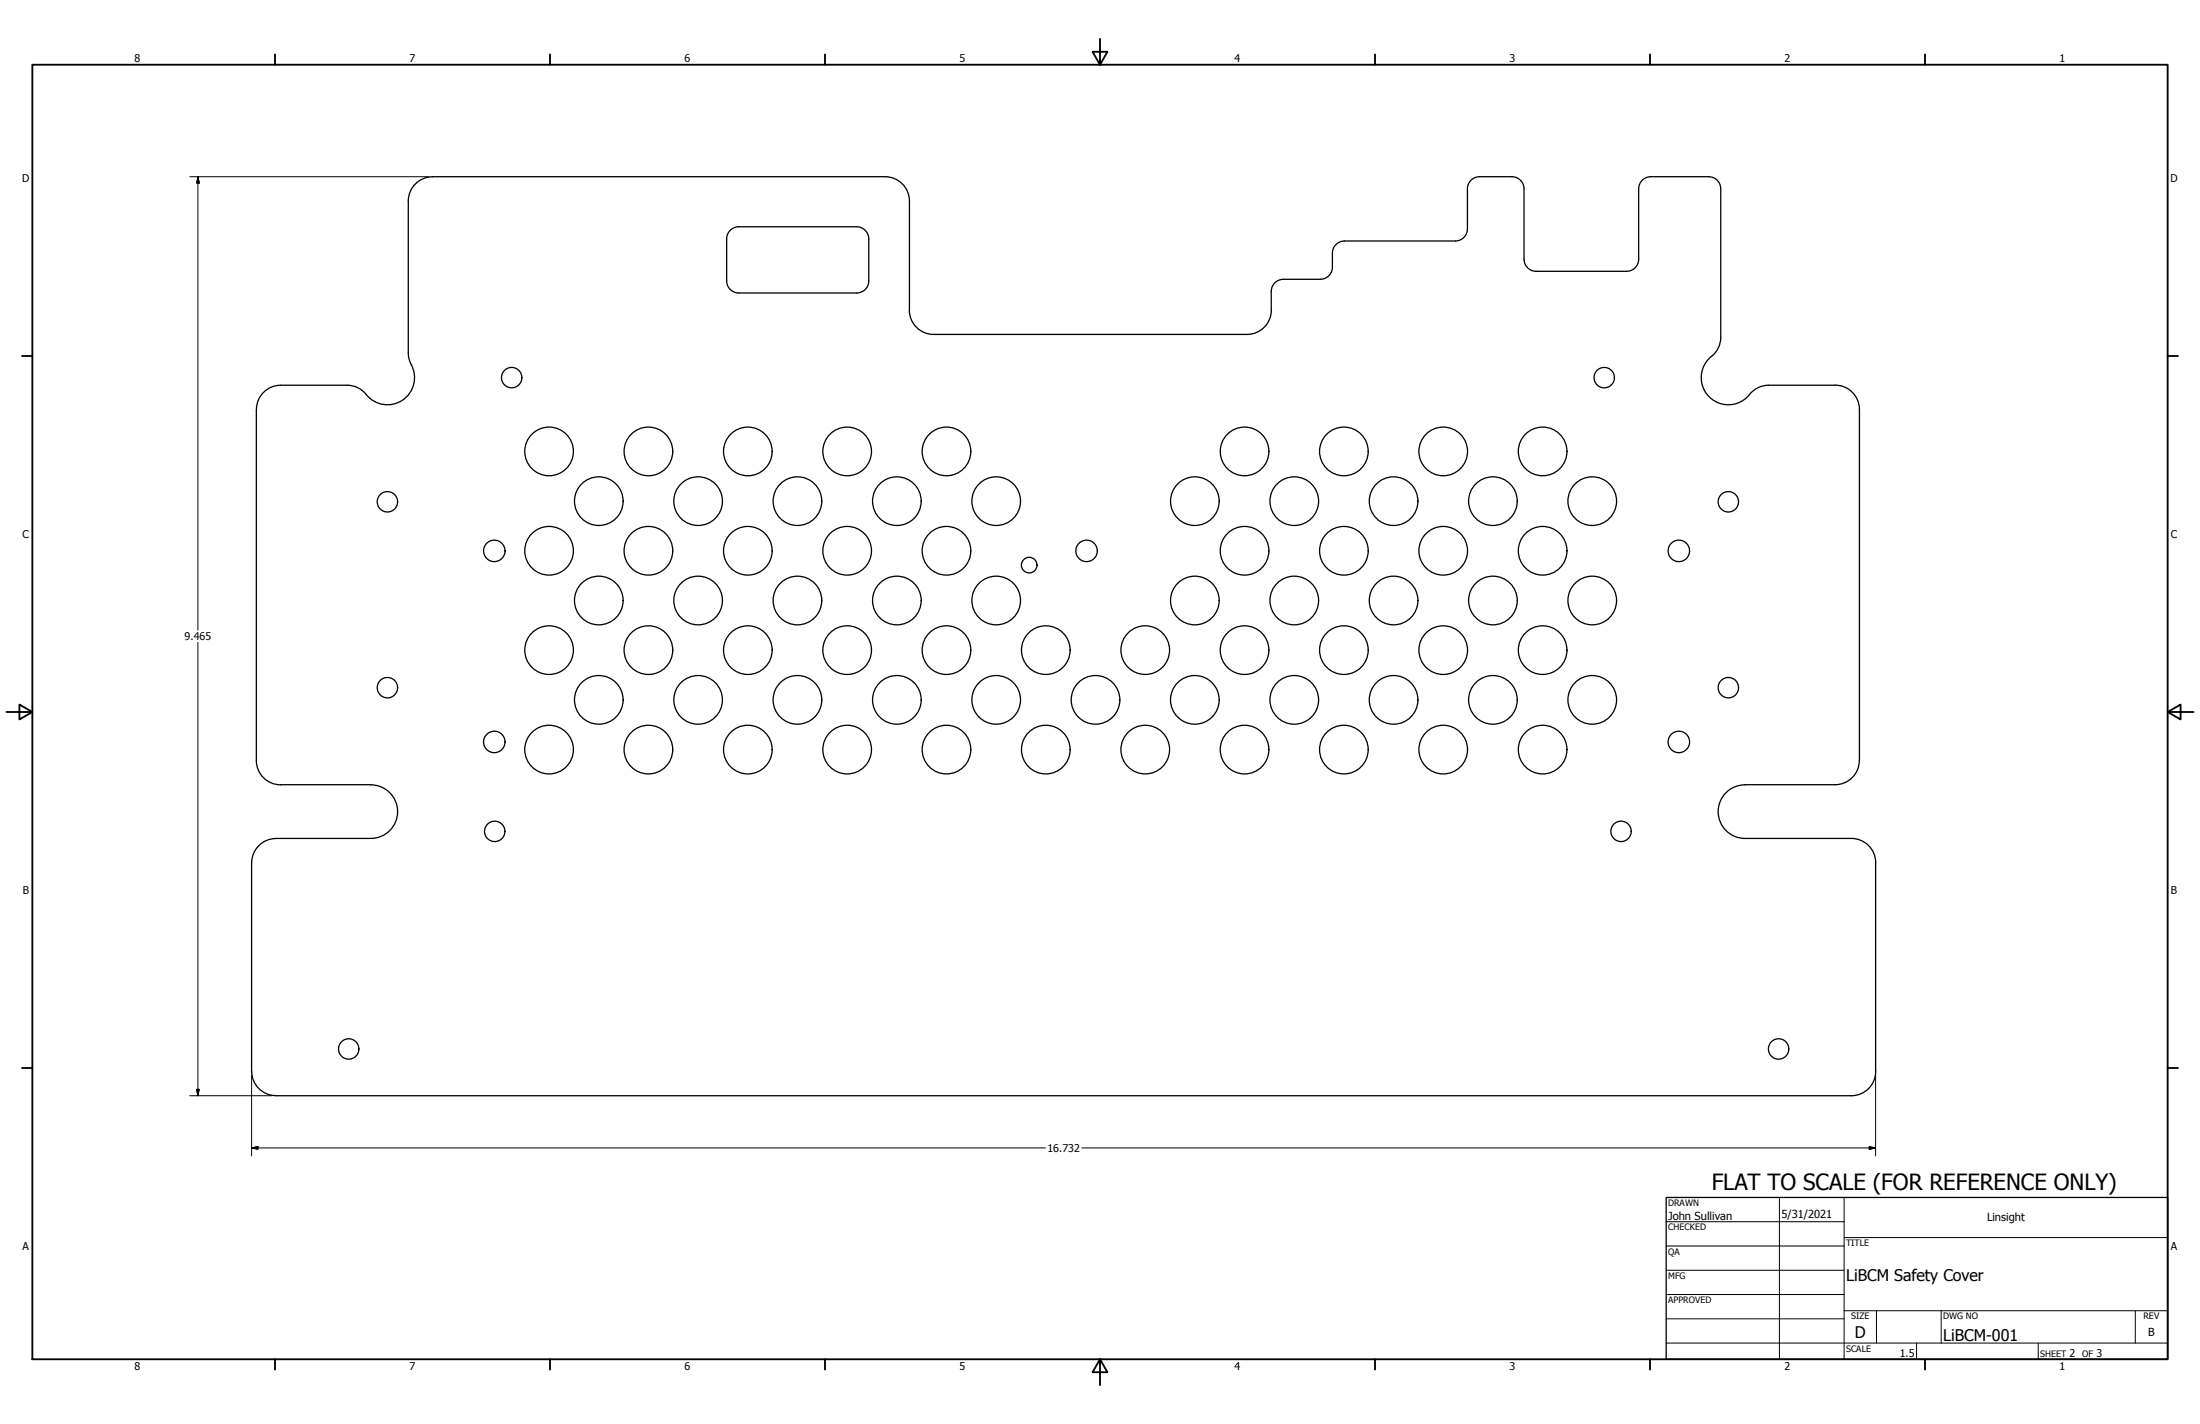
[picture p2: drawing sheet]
<svg xmlns="http://www.w3.org/2000/svg" width="864mm" height="559mm" viewBox="0 0 864 559" stroke-linecap="round" stroke-linejoin="round" font-family="sans-serif">
<!-- layer: Title (ANSI) -->
<g fill="none" stroke="#000" stroke-width=".51">
<path d="M347.5 69.3a9.5 9.5 0 0 1 9.5 9.6v42.8M347.5 69.3l-177.7 .1a9.5 9.5 0 0 0-9.5 9.5v59.7a11.3 11.3 0 0 0 1.7 5.6 10.7 10.7 0 0 1-5 13.4 10.7 10.7 0 0 1-13.9-3.5 9.5 9.5 0 0 0-6.8-2.9h-26.1M670.7 69.3a4.8 4.8 0 0 1 4.8 4.8v58.3a9.9 9.9 0 0 1-4.5 8.2 10.6 10.6 0 0 0 .3 15.5 10.6 10.6 0 0 0 15.5-1.3M670.7 69.3h-22.7a4.8 4.8 0 0 0-4.7 4.8v27.6M336.3 89h-46.3a4.8 4.8 0 0 0-4.8 4.7v16.5a4.8 4.8 0 0 0 4.8 4.8h46.3M336.3 89a4.8 4.8 0 0 1 4.7 4.7v16.5a4.8 4.8 0 0 1-4.7 4.8M598.3 101.7a4.8 4.8 0 0 0 4.7 4.8h35.5a4.8 4.8 0 0 0 4.8-4.8M598.3 101.7v-27.6a4.8 4.8 0 0 0-4.8-4.8h-12.7a4.8 4.8 0 0 0-4.8 4.8v15.7a4.8 4.8 0 0 1-4.7 4.8h-43.5a4.8 4.8 0 0 0-4.8 4.7v5.5a4.8 4.8 0 0 1-4.7 4.8h-14.5a4.8 4.8 0 0 0-4.8 4.8v7.3a9.5 9.5 0 0 1-9.5 9.5h-123a9.5 9.5 0 0 1-9.5-9.5M110.2 151.2a9.5 9.5 0 0 0-9.5 9.5M694.2 151.2a9.5 9.5 0 0 0-7.4 3.6M694.3 151.2h26.1M720.4 151.1a9.5 9.5 0 0 1 9.5 9.6v137.7"/>
<path d="M100.6 160.7v137.7a9.5 9.5 0 0 0 9.6 9.6M729.9 298.4a9.5 9.5 0 0 1-9.5 9.5M110.2 307.9l35.4 .1a10.5 10.5 0 0 1 10.5 10.5 10.5 10.5 0 0 1-10.5 10.5h-37.3M720.4 307.9l-35.4 .1a10.5 10.5 0 0 0-10.5 10.5 10.5 10.5 0 0 0 10.5 10.5h41.7M98.8 338.5v82M108.3 329.1a9.5 9.5 0 0 0-9.5 9.5M726.8 329a9.5 9.5 0 0 1 9.5 9.6M736.3 338.5v82M98.8 420.4a9.5 9.5 0 0 0 9.5 9.5M108.3 430h618.4M736.3 420.4a9.5 9.5 0 0 1-9.5 9.6M654 469.9h196.9v63.5h-196.9z"/>
<circle cx="200.9" cy="148.2" r="4"/>
<circle cx="629.7" cy="148.2" r="4"/>
<circle cx="215.5" cy="177.1" r="9.5"/>
<circle cx="254.5" cy="177.1" r="9.5"/>
<circle cx="293.6" cy="177.1" r="9.5"/>
<circle cx="332.5" cy="177.1" r="9.5"/>
<circle cx="371.5" cy="177.1" r="9.5"/>
<circle cx="488.5" cy="177.1" r="9.5"/>
<circle cx="527.5" cy="177.1" r="9.5"/>
<circle cx="566.5" cy="177.1" r="9.5"/>
<circle cx="605.6" cy="177.1" r="9.5"/>
<circle cx="152.1" cy="196.9" r="4"/>
<circle cx="235.1" cy="196.7" r="9.5"/>
<circle cx="274" cy="196.7" r="9.5"/>
<circle cx="313" cy="196.7" r="9.5"/>
<circle cx="352.1" cy="196.7" r="9.5"/>
<circle cx="391.1" cy="196.7" r="9.5"/>
<circle cx="469" cy="196.7" r="9.5"/>
<circle cx="508.1" cy="196.7" r="9.5"/>
<circle cx="547.1" cy="196.7" r="9.5"/>
<circle cx="586" cy="196.7" r="9.5"/>
<circle cx="625" cy="196.7" r="9.5"/>
<circle cx="678.5" cy="196.9" r="4"/>
<circle cx="194" cy="216.2" r="4.2"/>
<circle cx="215.5" cy="216.1" r="9.5"/>
<circle cx="254.5" cy="216.1" r="9.5"/>
<circle cx="293.6" cy="216.1" r="9.5"/>
<circle cx="332.5" cy="216.1" r="9.5"/>
<circle cx="371.5" cy="216.1" r="9.5"/>
<circle cx="426.5" cy="216.2" r="4.2"/>
<circle cx="488.5" cy="216.1" r="9.5"/>
<circle cx="527.5" cy="216.1" r="9.5"/>
<circle cx="566.5" cy="216.1" r="9.5"/>
<circle cx="605.6" cy="216.1" r="9.5"/>
<circle cx="659" cy="216.2" r="4.2"/>
<circle cx="235.1" cy="235.6" r="9.5"/>
<circle cx="274" cy="235.6" r="9.5"/>
<circle cx="313" cy="235.6" r="9.5"/>
<circle cx="352.1" cy="235.6" r="9.5"/>
<circle cx="391.1" cy="235.6" r="9.5"/>
<circle cx="404" cy="221.8" r="3.1"/>
<circle cx="469" cy="235.6" r="9.5"/>
<circle cx="508.1" cy="235.6" r="9.5"/>
<circle cx="547.1" cy="235.6" r="9.5"/>
<circle cx="586" cy="235.6" r="9.5"/>
<circle cx="625" cy="235.6" r="9.5"/>
<circle cx="215.5" cy="255.1" r="9.5"/>
<circle cx="254.5" cy="255.1" r="9.5"/>
<circle cx="293.6" cy="255.1" r="9.5"/>
<circle cx="332.5" cy="255.1" r="9.5"/>
<circle cx="371.5" cy="255.1" r="9.5"/>
<circle cx="410.5" cy="255.1" r="9.5"/>
<circle cx="449.6" cy="255.1" r="9.5"/>
<circle cx="488.5" cy="255.1" r="9.5"/>
<circle cx="527.5" cy="255.1" r="9.5"/>
<circle cx="566.5" cy="255.1" r="9.5"/>
<circle cx="605.6" cy="255.1" r="9.5"/>
<circle cx="152.1" cy="269.9" r="4"/>
<circle cx="235.1" cy="274.6" r="9.5"/>
<circle cx="274" cy="274.6" r="9.5"/>
<circle cx="313" cy="274.6" r="9.5"/>
<circle cx="352.1" cy="274.6" r="9.5"/>
<circle cx="391.1" cy="274.6" r="9.5"/>
<circle cx="430" cy="274.6" r="9.5"/>
<circle cx="469" cy="274.6" r="9.5"/>
<circle cx="508.1" cy="274.6" r="9.5"/>
<circle cx="547.1" cy="274.6" r="9.5"/>
<circle cx="586" cy="274.6" r="9.5"/>
<circle cx="625" cy="274.6" r="9.5"/>
<circle cx="678.5" cy="269.9" r="4"/>
<circle cx="194" cy="291.1" r="4.2"/>
<circle cx="215.5" cy="294.2" r="9.5"/>
<circle cx="254.5" cy="294.2" r="9.5"/>
<circle cx="293.6" cy="294.2" r="9.5"/>
<circle cx="332.5" cy="294.2" r="9.5"/>
<circle cx="371.5" cy="294.2" r="9.5"/>
<circle cx="410.5" cy="294.2" r="9.5"/>
<circle cx="449.6" cy="294.2" r="9.5"/>
<circle cx="488.5" cy="294.2" r="9.5"/>
<circle cx="527.5" cy="294.2" r="9.5"/>
<circle cx="566.5" cy="294.2" r="9.5"/>
<circle cx="605.6" cy="294.2" r="9.5"/>
<circle cx="659" cy="291.1" r="4.2"/>
<circle cx="194.2" cy="326.2" r="4"/>
<circle cx="636.3" cy="326.2" r="4"/>
<circle cx="136.9" cy="411.6" r="4"/>
<circle cx="698.2" cy="411.6" r="4"/>
</g>
<!-- layer: Bend Centerline (ANSI) -->
<g fill="none" stroke="#000" stroke-width=".72">
<path d="M431.8 15.2v10.2l-2.9-5.1h5.8l-2.9 5.1M12.7 25.4h838.2v508h-838.2zM107.9 21.3v4.1M215.9 21.3v4.1M323.8 21.3v4.1M539.8 21.3v4.1M647.7 21.3v4.1M755.6 21.3v4.1M8.6 139.7h4.1M850.9 139.7h4.1M2.5 279.4h10.2l-5.1-2.9v5.8l5.1-2.9M850.9 279.4l5.1 2.9v-5.8l-5.1 2.9h10.2"/>
<path d="M8.6 419.1h4.1M850.9 419.1h4.1M107.9 533.4v4.1M215.9 533.4v4.1M323.8 533.4v4.1M431.8 533.4l2.9 5.1h-5.8l2.9-5.1v10.2M539.8 533.4v4.1M647.7 533.4v4.1M755.6 533.4v4.1"/>
</g>
<!-- layer: Title (ANSI) -->
<g fill="none" stroke="#000" stroke-width=".39">
<path d="M654 479.4h69.9M698.5 469.9v63.5M723.9 469.9v63.5M654 488.9h69.9M654 498.5h69.9M723.9 485.6h127M654 508h69.9M654 517.5h69.9M723.9 514.3h127M736.6 514.3v12.7M762 514.3v12.7M838.2 514.3v12.7"/>
<path d="M654 527h196.9M752.3 527v6.4M800.1 527v6.4"/>
</g>
<!-- layer: Symbol (ANSI) -->
<path d="M74.5 69.3h93.7M77.7 69.3l.5 2.5h-1zM77.7 69.3v178M77.7 252.1v177.9M74.5 430h32.2M77.2 427.5h1l-.5 2.5zM98.8 422v31.6M736.3 422v31.6M98.8 450.5l2.5-.5v1zM98.8 450.5h311.6M424.7 450.5h311.6M733.8 450l2.5 .5-2.5 .5z" fill="none" stroke="#000" stroke-width=".39"/>
<path d="M77.7 69.3l.5 2.5zM77.7 69.3l.5 2.5h-1zM77.2 427.5l.5 2.5zM77.2 427.5h1l-.5 2.5zM98.8 450.5l2.5-.5zM98.8 450.5l2.5-.5v1zM733.8 451l2.5-.5zM733.8 450l2.5 .5-2.5 .5z" fill="#000" stroke="#000" stroke-width=".39"/>
<text font-size="8.8" x="671.9" y="466.9">FLAT TO SCALE (FOR REFERENCE ONLY)</text>
<g font-size="6.3">
<text x="724.7" y="502.8">LiBCM Safety Cover</text>
<text x="728.1" y="524.9">D</text>
<text x="762.8" y="526.2">LiBCM-001</text>
</g>
<g font-size="4.4">
<text x="654.8" y="478.6">John Sullivan</text>
<text x="699.3" y="478">5/31/2021</text>
<text x="780" y="479">Linsight</text>
<text x="843.3" y="524.2">B</text>
</g>
<g font-size="4.2">
<text x="52.8" y="24.4">8</text>
<text x="160.8" y="24.4">7</text>
<text x="268.7" y="24.4">6</text>
<text x="376.7" y="24.4">5</text>
<text x="484.6" y="24.4">4</text>
<text x="592.6" y="24.4">3</text>
<text x="700.5" y="24.4">2</text>
<text x="808.5" y="24.4">1</text>
<text x="8.7" y="71.4">D</text>
<text x="852" y="71.4">D</text>
<text x="8.9" y="211.1">C</text>
<text x="852.2" y="211.1">C</text>
<text x="72.5" y="251.2">9.465</text>
<text x="8.9" y="350.8">B</text>
<text x="852.2" y="350.8">B</text>
<text x="411.2" y="452">16.732</text>
<text x="8.9" y="490.5">A</text>
<text x="852.2" y="490.5">A</text>
<text x="745.7" y="532.6">1.5</text>
<text x="812.4" y="532.6">2</text>
<text x="823" y="532.6">3</text>
<text x="52.8" y="537.5">8</text>
<text x="160.8" y="537.5">7</text>
<text x="268.7" y="537.5">6</text>
<text x="376.7" y="537.5">5</text>
<text x="484.6" y="537.5">4</text>
<text x="592.6" y="537.5">3</text>
<text x="700.5" y="537.5">2</text>
<text x="808.5" y="537.5">1</text>
</g>
<g font-size="3.5">
<text x="654.8" y="473.2">DRAWN</text>
<text x="654.8" y="482.8">CHECKED</text>
<text x="724.7" y="488.9">TITLE</text>
<text x="654.8" y="492.3">QA</text>
<text x="654.8" y="501.8">MFG</text>
<text x="654.8" y="511.3">APPROVED</text>
<text x="726.7" y="517.7">SIZE</text>
<text x="762.8" y="517.7">DWG NO</text>
<text x="841.4" y="517.7">REV</text>
<text x="724.7" y="530.4">SCALE</text>
<text x="800.9" y="532.6">SHEET</text>
<text x="817.3" y="532.6">OF</text>
</g>
</svg>
